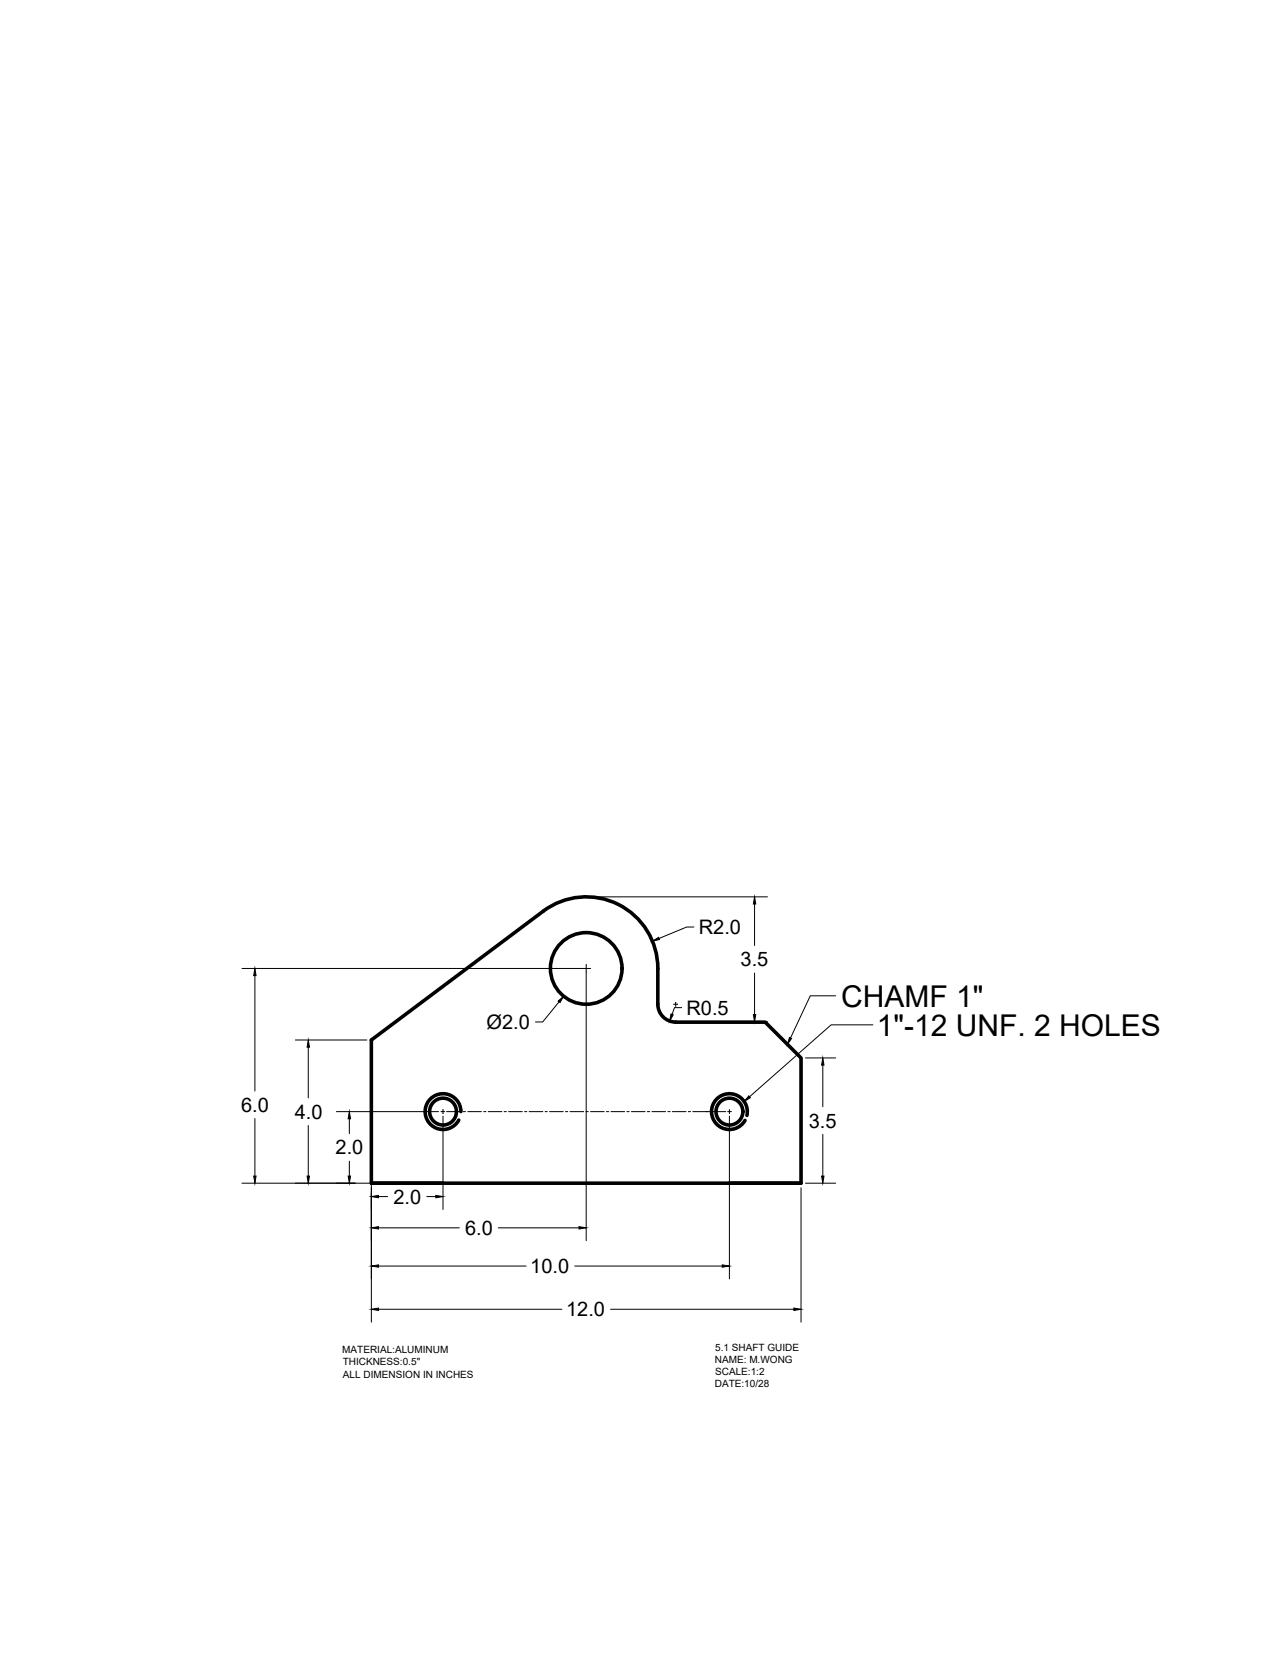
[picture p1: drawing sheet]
<svg xmlns="http://www.w3.org/2000/svg" width="216mm" height="279mm" viewBox="0 0 216 279" stroke-linecap="round" stroke-linejoin="round" font-family="sans-serif">
<!-- layer: 0 -->
<g fill="none" stroke="#000" stroke-width=".6">
<path d="M62.5 175l28.9-21.6a12 12 0 0 1 12.6-1.2 12 12 0 0 1 6.7 10.8v6a3 3 0 0 0 3 3h15.1l6 6.1v21h-72.3zM62.5 199.1h12M77.6 187.1a3 3 0 0 0-4.1-2.8 3 3 0 0 0-1.2 4.8 3 3 0 0 0 4.9-.6M122.7 199.1h12.1M125.7 187.7a3 3 0 0 0-3.6-3.5 3 3 0 0 0-1.8 4.7 3 3 0 0 0 5.1-.3"/>
<circle cx="98.6" cy="163" r="6"/>
<circle cx="74.6" cy="187.1" r="2.26"/>
<circle cx="122.7" cy="187.1" r="2.26"/>
</g>
<!-- layer: dimension -->
<g fill="none" stroke="#000" stroke-width=".17">
<path d="M99.4 151h29.7M116.8 156h-1.2l-4.7 2M127 152.2v6.9M40.7 163h58.7M42.9 164.2v19.4M49.7 175h12M51.9 176.3v8.5M94.1 168.6l-2.8 3.4h-1.2M98.6 162.4v1.3M98.6 163.8v45M114.7 169.6h-1.2l-.4 1.1M122.6 172h6.5"/>
<path d="M127 163.8v7M135.5 178.1h5.1M138.5 179.3v7M40.7 199.1h21.5M42.9 188.3v9.7M51.9 189.4v8.6M56.6 187.1h17.2M58.8 188.3v2.5M58.8 195.4v2.6M62.5 199.3v23.2M74.2 187.1h.6M74.5 186.8v.6"/>
<path d="M74.5 187.9v15.7M75.1 187.1h2.5M77.9 187.1h.4M78.7 187.1h2.3M81.4 187.1h.4M82.2 187.1h2.3M84.8 187.1h.4M85.6 187.1h2.3M88.3 187.1h.4M89 187.1h2.3M91.7 187.1h.4M92.5 187.1h2.3"/>
<path d="M95.2 187.1h.3M95.9 187.1h2.3M98.6 187.1h.4M99.4 187.1h2.3M102.1 187.1h.3M102.8 187.1h2.3M105.5 187.1h.4M106.3 187.1h2.2M108.9 187.1h.4M109.7 187.1h2.3M112.4 187.1h.4M113.1 187.1h2.3"/>
<path d="M115.8 187.1h.4M116.6 187.1h5.5M122.4 187.1h.7M122.7 186.8v.6M122.7 187.9v27.4M134.8 199.9v22.6M135.5 199.1h5.1M138.5 190.9v7.1M63.7 201.4h1.5M63.7 213.1h24.8M63.7 206.7h13.6M71.8 201.4h1.5"/>
<path d="M83.8 206.7h13.6M96.7 213.1h24.8M63.7 220.4h30.8M102.7 220.4h30.9"/>
</g>
<g fill="#000" stroke="#000" stroke-width=".17">
<path d="M109.8 158.4l1-.6 .2 .3zM127 151l.2 1.2h-.4zM42.9 163l.2 1.2h-.4zM51.9 175l.2 1.3h-.4zM93.9 168.5l.9-.8-.6 1zM112.9 170.7l.4 .1-.6 1.1zM126.8 170.8h.4l-.2 1.2zM138.5 178.1l.2 1.2h-.4zM42.7 198h.4l-.2 1.1zM51.7 198h.4l-.2 1.1zM58.8 187.1l.2 1.2h-.4zM58.6 198h.4l-.2 1.1z"/>
<path d="M138.3 198h.4l-.2 1.1zM62.5 201.4l1.2-.2v.4zM62.5 213.1l1.2-.2v.4zM62.5 206.7l1.2-.2v.4zM73.3 201.2l1.2 .2-1.2 .2zM97.4 206.5l1.2 .2-1.2 .2zM121.5 212.9l1.2 .2-1.2 .2zM62.5 220.4l1.2-.2v.4zM133.6 220.2l1.2 .2-1.2 .2z"/>
</g>
<!-- layer: 0 -->
<path d="M113.4 169h.6M113.7 168.7v.7M140.6 167.6h-4.2l-3.4 7.1M146.9 172.5h-7l-13.8 12.1" fill="none" stroke="#000" stroke-width=".17"/>
<path d="M132.8 174.6l.4 .2-.7 1zM126 184.4l.3 .4-1.1 .6z" fill="#000" stroke="#000" stroke-width=".17"/>
<g font-size="5">
<text x="141.6" y="169.4">CHAMF 1&quot;</text>
<text x="147.5" y="174.3">1&quot;-12 UNF. 2 HOLES</text>
</g>
<g font-size="3.4">
<text x="117.6" y="157.2">R2.0</text>
<text x="124.6" y="162.6">3.5</text>
<text x="81.9" y="173.2">Ø2.0</text>
<text x="115.5" y="170.8">R0.5</text>
<text x="40.6" y="187.1">6.0</text>
<text x="49.6" y="188.3">4.0</text>
<text x="136.1" y="189.8">3.5</text>
<text x="56.5" y="194.3">2.0</text>
<text x="66.2" y="202.6">2.0</text>
<text x="78.2" y="207.8">6.0</text>
<text x="89.2" y="214.3">10.0</text>
<text x="95.3" y="221.6">12.0</text>
</g>
<g font-size="1.7">
<text x="57.6" y="227.8">MATERIAL:ALUMINUM</text>
<text x="120.4" y="227.3">5.1 SHAFT GUIDE</text>
<text x="57.7" y="229.8">THICKNESS:0.5&quot;</text>
<text x="57.7" y="231.9">ALL DIMENSION IN INCHES</text>
<text x="120.3" y="229.3">NAME: M.WONG</text>
<text x="120.3" y="233.4">DATE:10/28</text>
<text x="120.4" y="231.4">SCALE:1:2</text>
</g>
</svg>
